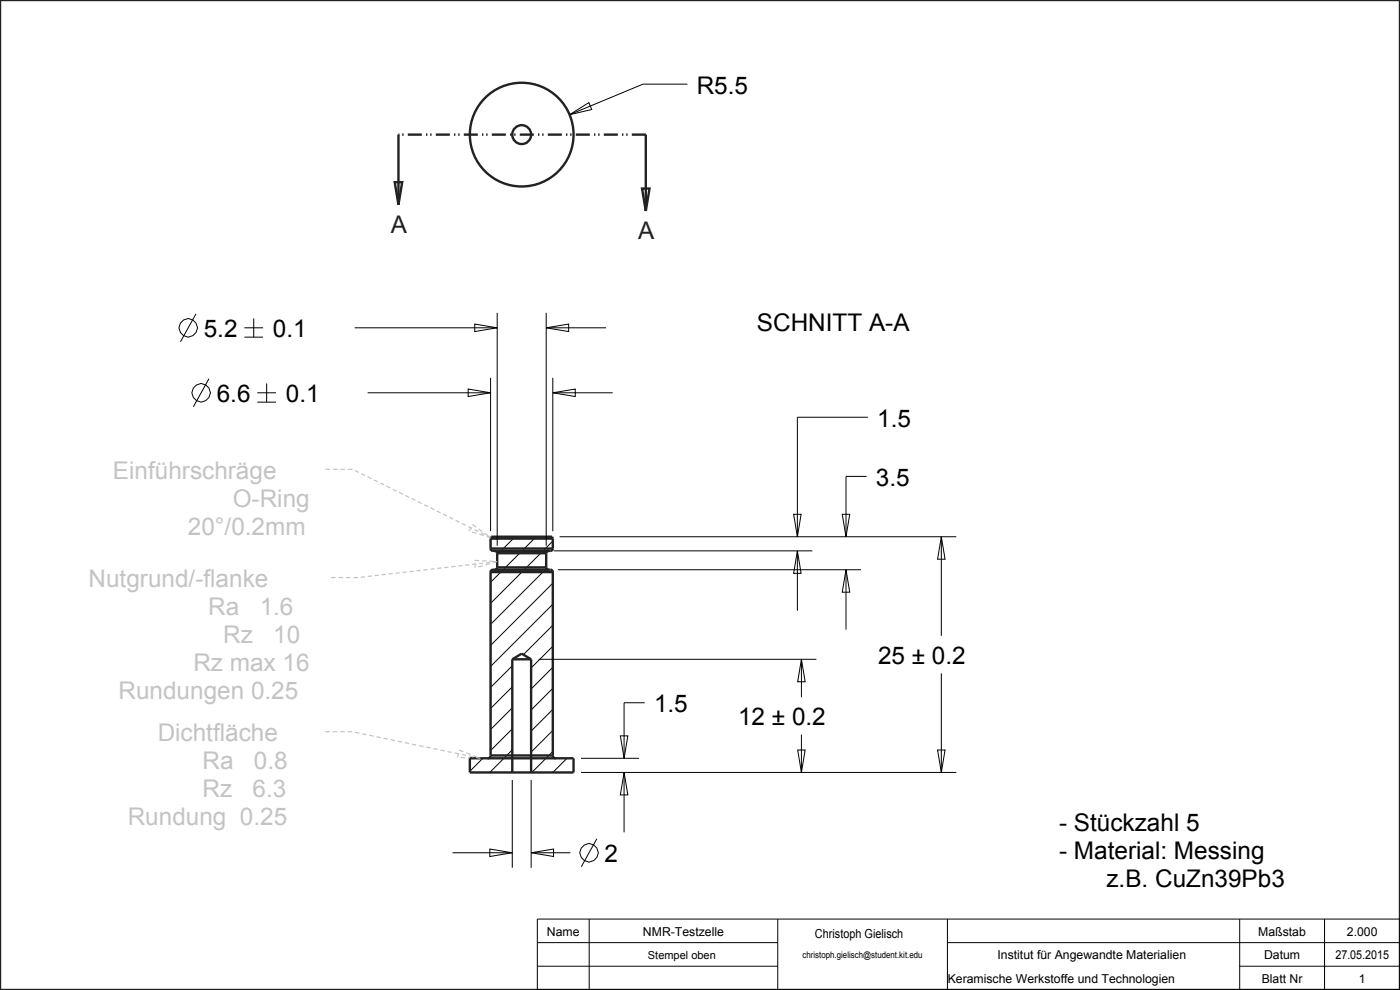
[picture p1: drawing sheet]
<svg xmlns="http://www.w3.org/2000/svg" width="297mm" height="210mm" viewBox="0 0 297 210" stroke-linecap="round" stroke-linejoin="round" font-family="sans-serif">
<g fill="none" stroke="#222226" stroke-width=".51">
<path d="M0 0h297v210h-297zM83.7 38.6h1.6l-.8 4.8zM84.5 28.6v14.8M136.2 40h1.6l-.8 4.8zM137 28.6v16.2M104.1 116.4l.2 .4 .3 .1h12.2l.2-.1 .3-.4M104.1 114.3l.1-.4h12.9l.2 .4M104.1 114.3v2.1M104.1 116.4h13.2M104.1 114.3h13.2M105 116.9l.4 .2 .1 .3M105.5 117.4v3"/>
<path d="M105.5 117.4h10.4M115.9 117.4v3M116.4 116.9l-.5 .2v.3M117.3 114.3v2.1M104.1 121.4v-.3l.5-.2h12.2h.2l.3 .5M104.1 121.4v38.9M104.1 121.4h13.2M105.5 120.4l-.3 .4-.2 .1M105.5 120.4h10.4M108.7 139.9v24M108.7 139.9l2-1.2 2 1.2M108.7 139.9h4"/>
<path d="M112.7 139.9v24M115.9 120.4l.2 .4 .3 .1M117.3 121.4v38.9M99.7 160.9h22v3h-22zM104.1 160.3a.6 .6 0 0 1-.6 .6M104.1 160.3h13.2M117.3 160.3a.6 .6 0 0 0 .6 .6"/>
<circle cx="110.7" cy="28.6" r="2"/>
</g>
<path d="M137 28.6h-52.5" fill="none" stroke="#222226" stroke-width=".51" stroke-dasharray="3 .9 .3 .6 .3 .9" stroke-linecap="butt"/>
<g fill="none" stroke="#000" stroke-width=".21">
<path d="M145.8 17.9h-9.4l-15.6 6.4M120.8 24.3l4.1-2.5 .6 1.4zM41.6 66.6l-3.3 5.9M51.8 69.5h4M51.8 71.5h4M53.8 67.6v3.9M75.3 69.5h30.2M100.7 68.7l4.8 .8-4.8 .8zM105.5 66.4v49.4M115.9 69.5l4.7-.8v1.6zM115.9 69.5h12.7M115.9 66.4v49.4"/>
<path d="M44.3 80.3l-3.3 6M54.6 83.3h4M54.6 85.3h4M56.6 81.3v4M78 83.3h26.1M99.3 82.5l4.8 .8-4.8 .8zM104.1 80.1v32.6M117.3 83.3l4.7-.8v1.6zM117.3 83.3h12.7M117.3 80.1v32.6M184.1 88.5h-14.9v25.4M104.8 113.9l-.7 .7"/>
<path d="M109.3 113.9l-3.8 3.8M113.7 113.9l-9.6 9.6M117.3 114.8l-13.2 13.2M117.5 116.9h54.8M118.7 113.9h84.2M168.4 109.1h1.6l-.8 4.8zM169.2 116.9l.8 4.7h-1.6zM169.2 116.9v12.7M178.7 109.1h1.6l-.8 4.8zM183.8 101.1h-4.3v12.8M199.7 113.9l.8 4.7h-1.6zM199.7 113.9v21"/>
<path d="M114.3 139.9h58.9M115.9 120.6l-11.8 11.8M117.3 123.7l-13.2 13.2M117.3 128.2l-13.2 13.2M117.3 132.6l-6.3 6.3M117.3 137.1l-4.6 4.6M118.4 120.9h64.2M170 139.9l.8 4.7h-1.6zM170 139.9v8M179.5 120.9l.8 4.7h-1.6zM179.5 120.9v12.7M108.7 141.2l-4.6 4.6"/>
<path d="M108.7 145.7l-4.6 4.6M108.7 150.2l-4.6 4.6M108.7 154.6l-4.6 4.6M108.7 159.1l-4.8 4.8M117.3 141.6l-4.6 4.6M117.3 146l-4.6 4.6M117.3 150.5l-4.6 4.6M117.3 154.9l-4.6 4.6M117.3 159.4l-4.5 4.5M131.6 156.1h1.6l-.8 4.8zM136.8 149.1h-4.4v11.8M169.2 159.1h1.6l-.8 4.8z"/>
<path d="M170 155.8v8.1M198.9 159.1h1.6l-.8 4.8zM199.7 142.8v21.1M102.4 160.9l-2.7 2.7M108.7 163.5l-.3 .4M108.7 165.4v18.7M112.7 165.4v18.7M120.3 160.9l-3 3M123.3 163.9h79.6M123.3 160.9h12.3M126.6 177.9l-3.3 6M132.4 163.9l.8 4.7h-1.6z"/>
<path d="M132.4 163.9v12.7M96 180.9h12.7M103.9 180.1l4.8 .8-4.8 .8zM112.7 180.9l4.7-.8v1.6zM112.7 180.9h8.3M114 195h183v15h-183zM114 200h51M125 195v15M165 195v15M201 200h96M201 195v15M263 195v15"/>
<path d="M281 195v15M114 205h51M263 205h34"/>
<circle cx="39.9" cy="69.5" r="1.95"/>
<circle cx="42.6" cy="83.3" r="1.95"/>
<circle cx="124.9" cy="180.9" r="1.95"/>
</g>
<g fill="none" stroke="#c2c2cc" stroke-width=".25">
<path d="M68.4 99.5h.1M69.1 99.5h.9M70.6 99.5h1M72.2 99.5h1M73.8 99.5h1M75.3 99.8l.8 .4M76.6 100.5l.8 .4M78 101.1l.8 .4M79.3 101.8l.8 .4M80.6 102.5l.8 .3M82 103.1l.8 .4M83.3 103.8l.8 .4"/>
<path d="M84.6 104.4l.9 .4M86 105.1l.8 .4M87.3 105.8l.8 .3M88.7 106.4l.8 .4M90 107.1l.8 .4M91.3 107.7l.8 .4M92.7 108.4l.8 .4M94 109.1l.8 .4M95.3 109.7l.8 .4M96.7 110.4l.8 .4M98 111l.8 .4M98.1 120l-.9 .1"/>
<path d="M99.3 111.7l.8 .4M99.6 119.8l-.9 .1M99.9 111.8l-.4 .9M100.1 112.9l1 .2M100.2 111.3l.8 .5M100.7 118.9h.9M100.7 112.4l.8 .4M100.7 119.5l.1 1M101 119.6l-.8 .1M101.5 112.2l.8 .6M101.7 113.3l.9 .3M102 113l.8 .4"/>
<path d="M102.3 119h.9M102.5 119.5l-.9 .1M102.8 113.1l.8 .6M103.3 113.7l.8 .4-.9-.3M103.9 119l.9 .1M103.9 119.6l-.9 .2M104 119.3l-.9 .1M104.6 119.2l.9-.1-1 .3M69.6 122.5h.1M70.2 122.5h1M71.8 122.5h1M73.4 122.5h1"/>
<path d="M75 122.5h.9M77.4 122.3l-.9 .1M78.9 122.2l-.9 .1M80.4 122l-.9 .1M81.8 121.8l-.8 .1M83.3 121.7l-.9 .1M84.8 121.5l-.9 .1M86.3 121.3l-.9 .1M87.8 121.2l-.9 .1M89.2 121l-.9 .1M90.7 120.8l-.9 .1M92.2 120.6l-.9 .1"/>
<path d="M93.7 120.5l-.9 .1M95.1 120.3l-.8 .1M96.6 120.1l-.9 .1M100.8 120.4v.1M102.4 120l-.9 .3M68.4 155.2h.1M69 155.2h1M70.6 155.2h1M72.2 155.2h.9M73.8 155.2h.9M75.3 155.3l.9 .2M76.8 155.7l.9 .1"/>
<path d="M78.3 156l1 .2M79.9 156.3l.9 .2M81.4 156.6l.9 .2M82.9 156.9l.9 .2M84.4 157.2l.9 .2M85.9 157.5l.9 .2M87.4 157.8l.9 .2M88.9 158.2l.9 .1M90.4 158.5l.9 .2M91.9 158.8l.9 .2M93.4 159.1l.9 .2M94.9 159.4l1 .2"/>
<path d="M96.5 159.7l.9 .2M97.3 159.7l-.2 1M97.4 159.1l.9 .4M98.9 159.7l.9 .3M97.1 160.7h.1M97.7 160.7h1M98 160l.9 .2M99.3 160.8h1M99.5 160.4l.9 .1M100.4 160.3l.9 .3M100.9 160.8l1 .1M101 160.7l.9 .2"/>
<path d="M101.9 160.9h.1"/>
</g>
<!-- layer: 02___PRT_ALL_AXES -->
<circle cx="110.7" cy="28.6" r="11" fill="none" stroke="#222226" stroke-width=".51"/>
<g font-size="5.2">
<text x="147.8" y="19.8">R5.5</text>
<text x="43.2" y="71.5">5.2</text>
<text x="57.9" y="71.5">0.1</text>
<text x="160.6" y="70.3">SCHNITT A-A</text>
<text x="46" y="85.3">6.6</text>
<text x="60.6" y="85.3">0.1</text>
<text x="186.1" y="90.5">1.5</text>
<text x="185.8" y="103">3.5</text>
<text x="186.3" y="140.8">25 ± 0.2</text>
<text x="138.7" y="151.1">1.5</text>
<text x="156.6" y="153.8">12 ± 0.2</text>
<text x="224.7" y="176.3">- Stückzahl 5</text>
<text x="128.3" y="182.9">2</text>
<text x="224.7" y="182.3">- Material: Messing</text>
<text x="234.7" y="188.2">z.B. CuZn39Pb3</text>
</g>
<g font-size="5.2" fill="#222226">
<text x="82.9" y="49.4">A</text>
<text x="135.4" y="50.7">A</text>
</g>
<g font-size="5.2" fill="#c2c2cc">
<text x="24" y="101.5">Einführschräge</text>
<text x="49.4" y="107.5">O-Ring</text>
<text x="39.8" y="113.4">20°/0.2mm</text>
<text x="18.8" y="124.5">Nutgrund/-flanke</text>
<text x="44.2" y="130.4">Ra</text>
<text x="55.1" y="130.4">1.6</text>
<text x="47.4" y="136.4">Rz</text>
<text x="58" y="136.4">10</text>
<text x="41" y="142.4">Rz max 16</text>
<text x="25.1" y="148.3">Rundungen 0.25</text>
<text x="33.5" y="157.2">Dichtfläche</text>
<text x="43" y="163.2">Ra</text>
<text x="53.9" y="163.2">0.8</text>
<text x="43" y="169.1">Rz</text>
<text x="53.6" y="169.1">6.3</text>
<text x="27.1" y="175.1">Rundung 0.25</text>
</g>
<g font-size="2.6">
<text x="116" y="198.5">Name</text>
<text x="136.4" y="198.5">NMR-Testzelle</text>
<text x="172.9" y="199">Christoph Gielisch</text>
<text x="211.6" y="203.5">Institut für Angewandte Materialien</text>
<text x="266.9" y="198.5">Maßstab</text>
<text x="268.2" y="203.5">Datum</text>
<text x="283.3" y="203.5">27.05.2015</text>
<text x="285.7" y="198.5">2.000</text>
<text x="201.1" y="208.5">Keramische Werkstoffe und Technologien</text>
<text x="267.7" y="208.5">Blatt Nr</text>
<text x="288.3" y="208.5">1</text>
</g>
<text font-size="2.3" x="137.5" y="203.4">Stempel oben</text>
<text font-size="1.9" x="170.3" y="203.2">christoph.gielisch@student.kit.edu</text>
</svg>
